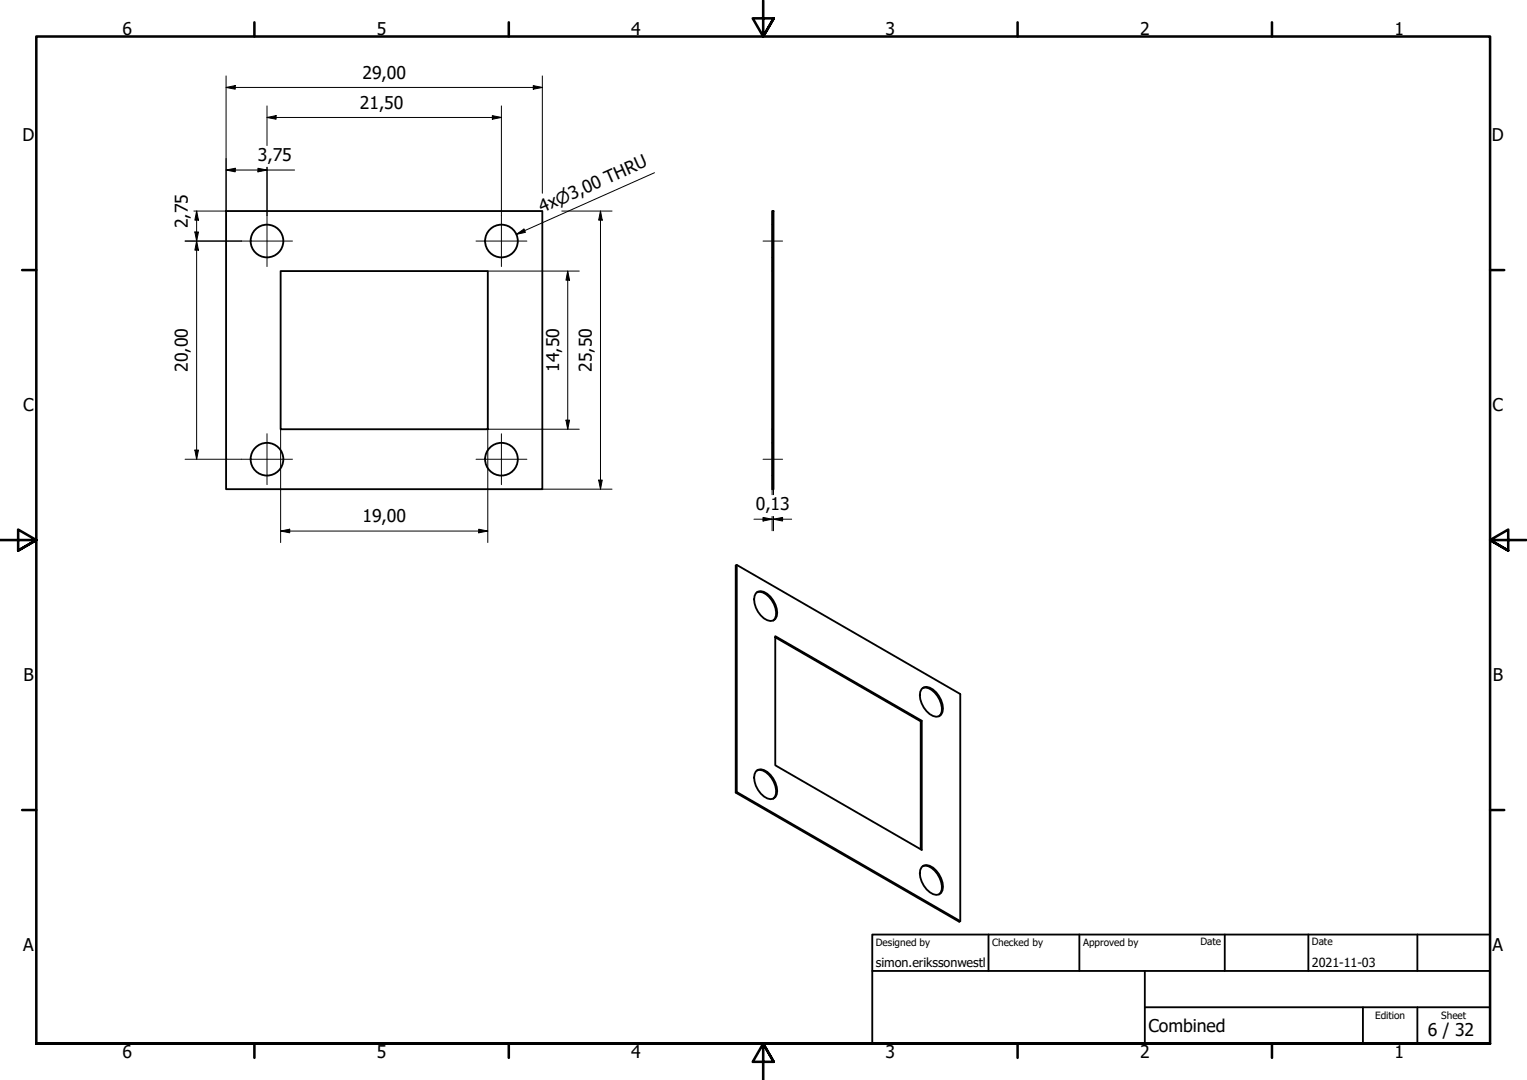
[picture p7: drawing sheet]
<svg xmlns="http://www.w3.org/2000/svg" width="420mm" height="297mm" viewBox="0 0 420 297" stroke-linecap="round" stroke-linejoin="round" font-family="sans-serif">
<!-- layer: Visible (ISO) -->
<g fill="none" stroke="#000" stroke-width=".51">
<path d="M62.2 58h87v76.5h-87zM212.4 58h.4v76.5h-.4zM77.2 74.6h57v43.5h-57zM202.7 155.4l61.5 35.5v62.5l-.3 .1-61.5-35.5v-62.5l.3-.1v62.4M208 163.2a2.2 2.2 0 0 1 3.1 .1 6.6 6.6 0 0 1 2.6 6.2 1.76 1.76 0 0 1-2.6 1.1 6.5 6.5 0 0 1-3.5-6.7zM208.3 162.9a4.5 4.5 0 0 1 4.6 3.2 4.1 4.1 0 0 1-.1 4.6M213.3 175.3l40 23.1 .3-.2-40.3-23.2v35.5l40.3 23.3v-35.6M253.3 198.4v35.2M253.6 189.5a2.2 2.2 0 0 1 3.1 .2 6.6 6.6 0 0 1 2.6 6.1 1.76 1.76 0 0 1-2.6 1.1 6.6 6.6 0 0 1-3.5-6.7zM253.9 189.2a4.5 4.5 0 0 1 4.6 3.2 4.1 4.1 0 0 1-.1 4.6M202.4 218l.3-.2 61.5 35.6M208 212.2a2.22 2.22 0 0 1 3.1 .1 6.6 6.6 0 0 1 2.6 6.2 1.76 1.76 0 0 1-2.6 1.1 6.6 6.6 0 0 1-3.5-6.7z"/>
<path d="M208.3 211.9a3.1 3.1 0 0 1 3.3 1.2 5.9 5.9 0 0 1 1.7 6l-.5 .6M253.6 238.5a2.22 2.22 0 0 1 3.1 .1 6.6 6.6 0 0 1 2.6 6.2 1.76 1.76 0 0 1-2.6 1.1 6.6 6.6 0 0 1-3.5-6.7zM253.9 238.2a3.1 3.1 0 0 1 3.3 1.2 6 6 0 0 1 1.7 6l-.5 .6"/>
<circle cx="73.5" cy="66.3" r="4.5"/>
<circle cx="138" cy="66.3" r="4.5"/>
<circle cx="73.5" cy="126.3" r="4.5"/>
<circle cx="138" cy="126.3" r="4.5"/>
</g>
<!-- layer: Hidden (ISO) -->
<path d="M212.4 74.6h.2M212.4 70.8h.2M212.4 61.8h.2M212.7 74.6h.1M212.7 70.8h.1M212.7 61.8h.1M212.4 118.1h.2M212.7 118.1h.1M212.4 130.8h.2M212.4 121.8h.2M212.7 130.8h.1M212.7 121.8h.1" fill="none" stroke="#000" stroke-width=".36"/>
<!-- layer: Border (ISO) -->
<g fill="none" stroke="#000" stroke-width=".7">
<path d="M70 6.1v3.9M140 6.1v3.9M210 0v10l-2.9-5h5.8l-2.9 5 2.9-5M280 6.1v3.9M350 6.1v3.9M6.1 74.3h3.9M410 74.3h3.9M0 148.5h10l-5-2.8v5.7l5-2.9-5 2.9M420 148.5h-10l5-2.8v5.7l-5-2.9 5 2.9M6.1 222.8h3.9M410 222.8h3.9M10 287v-277h400v277h-400h400"/>
<path d="M70 287v3.9M140 287v3.9M212.9 292l-2.9-5 2.9 5h-5.8l2.9-5v10M280 287v3.9M350 287v3.9"/>
</g>
<!-- layer: Title (ISO) -->
<path d="M240 257h170v30h-170zM272 257v10M297 257v10M337 257v10M360 257v10M390 257v10M240 267h170M315 277h95M315 267v20M375 277v10M390 277v10" fill="none" stroke="#000" stroke-width=".51"/>
<!-- layer: Dimension (ISO) -->
<g fill="none" stroke="#000" stroke-width=".28">
<path d="M62.2 24.1l2.5-.6v1zM62.2 24.1h87M62.2 20.9v37.1h-8.9M73.5 32.3l2.5-.5v1zM73.5 29.1v10.9M73.5 32.3h64.5M135.5 31.8l2.5 .5-2.5 .5zM138 29.1v30.2M146.7 23.5l2.5 .6-2.5 .4zM149.2 20.9v32.3M54.1 58l.5 2.5h-1zM54.1 58v68.3"/>
<path d="M62.2 46.8l2.5-.5v1zM62.2 46.8h18.9M71 46.3l2.5 .5-2.5 .5zM73.5 46v13.3M154.6 58h13.8M165.2 58l.5 2.5h-1zM165.2 58v76.5M50.9 66.3h15.6M53.6 63.8h1l-.5 2.5zM54.1 66.3l.5 2.5h-1zM134.2 74.6h25.2M156.2 74.6l.5 2.5h-1z"/>
<path d="M156.2 74.6v43.5M77.2 118.1v8.1M155.7 115.6h1l-.5 2.5zM159.4 118.1h-25.2v8.1M50.9 126.3h15.6M53.6 123.8h1l-.5 2.5zM77.2 126.4v22.8M134.2 126.4v22.8M149.2 134.5h19.2M164.7 132h1l-.5 2.5zM212.4 134.5v1.6M212.8 134.5v1.6"/>
<path d="M77.2 146.1l2.5-.6v1zM77.2 146.1h57M131.7 145.5l2.5 .6-2.5 .4zM207.5 142.8h10.3M210 142.3l2.4 .5-2.4 .5zM212.4 142v4M212.8 142.8l2.5-.5v1zM212.8 142v4"/>
</g>
<g fill="#000">
<path d="M62.2 24.1l2.5-.6v1z" fill-rule="evenodd"/>
<path d="M73.5 32.3l2.5-.5v1z" fill-rule="evenodd"/>
<path d="M135.5 31.8l2.5 .5-2.5 .5z" fill-rule="evenodd"/>
<path d="M146.7 23.5l2.5 .6-2.5 .4z" fill-rule="evenodd"/>
<path d="M62.2 46.8l2.5-.5v1z" fill-rule="evenodd"/>
<path d="M71 46.3l2.5 .5-2.5 .5z" fill-rule="evenodd"/>
<path d="M53.6 63.8h1l-.5 2.5z" fill-rule="evenodd"/>
<path d="M54.1 58l.5 2.5h-1z" fill-rule="evenodd"/>
<path d="M54.1 66.3l.5 2.5h-1z" fill-rule="evenodd"/>
<path d="M156.2 74.6l.5 2.5h-1z" fill-rule="evenodd"/>
<path d="M165.2 58l.5 2.5h-1z" fill-rule="evenodd"/>
<path d="M155.7 115.6h1l-.5 2.5z" fill-rule="evenodd"/>
<path d="M53.6 123.8h1l-.5 2.5z" fill-rule="evenodd"/>
<path d="M164.7 132h1l-.5 2.5z" fill-rule="evenodd"/>
<path d="M77.2 146.1l2.5-.6v1z" fill-rule="evenodd"/>
<path d="M131.7 145.5l2.5 .6-2.5 .4z" fill-rule="evenodd"/>
<path d="M210 142.3l2.4 .5-2.4 .5z" fill-rule="evenodd"/>
<path d="M212.8 142.8l2.5-.5v1z" fill-rule="evenodd"/>
</g>
<!-- layer: Symbol (ISO) -->
<path d="M180.1 47.5l-38 17M142.1 64.5l2.1-1.5 .4 .9z" fill="none" stroke="#000" stroke-width=".28"/>
<path d="M142.1 64.5l2.1-1.5 .4 .9z" fill-rule="evenodd" fill="#000"/>
<!-- layer: Center Mark (ISO) -->
<path d="M73.5 59.3v14M138 59.3v14M66.5 66.3h14M131 66.3h14M73.5 119.3v14M138 119.3v14M66.5 126.3h14M131 126.3h14" fill="none" stroke="#000" stroke-width=".28"/>
<!-- layer: Centerline (ISO) -->
<path d="M210 66.3h5.3M210 126.3h5.3" fill="none" stroke="#000" stroke-width=".28"/>
<g font-size="4.8">
<text x="33.7" y="9.6">6</text>
<text x="103.7" y="9.6">5</text>
<text x="173.7" y="9.6">4</text>
<text x="243.7" y="9.6">3</text>
<text x="313.7" y="9.6">2</text>
<text x="383.7" y="9.6">1</text>
<text x="99.7" y="21.7">29,00</text>
<text x="99" y="29.9">21,50</text>
<text x="6.2" y="38.9">D</text>
<text x="410.5" y="38.9">D</text>
<text x="71" y="44.4">3,75</text>
<text x="149.2" y="58.6" transform="rotate(-24 149.2 58.6)">4x⌀3,00 THRU</text>
<text x="51.7" y="62.8" transform="rotate(-90 51.7 62.8)">2,75</text>
<text x="51.7" y="102.3" transform="rotate(-90 51.7 102.3)">20,00</text>
<text x="153.8" y="102.3" transform="rotate(-90 153.8 102.3)">14,50</text>
<text x="162.8" y="102.3" transform="rotate(-90 162.8 102.3)">25,50</text>
<text x="6.4" y="113.2">C</text>
<text x="410.7" y="113.2">C</text>
<text x="99.7" y="143.6">19,00</text>
<text x="208" y="140.4">0,13</text>
<text x="6.4" y="187.4">B</text>
<text x="410.7" y="187.4">B</text>
<text x="6.4" y="261.7">A</text>
<text x="410.7" y="261.7">A</text>
<text x="316" y="283.8">Combined</text>
<text x="392.9" y="285">6 / 32</text>
<text x="33.7" y="290.9">6</text>
<text x="103.7" y="290.9">5</text>
<text x="173.7" y="290.9">4</text>
<text x="243.7" y="290.9">3</text>
<text x="313.7" y="290.9">2</text>
<text x="383.7" y="290.9">1</text>
</g>
<g font-size="3.5">
<text x="241" y="266">simon.erikssonwestl</text>
<text x="361" y="266">2021-11-03</text>
</g>
<g font-size="2.8">
<text x="241" y="260.1">Designed by</text>
<text x="273" y="260.1">Checked by</text>
<text x="298" y="260.1">Approved by</text>
<text x="330.3" y="260">Date</text>
<text x="361" y="260">Date</text>
<text x="378.4" y="280.1">Edition</text>
<text x="396.6" y="280.1">Sheet</text>
</g>
</svg>
